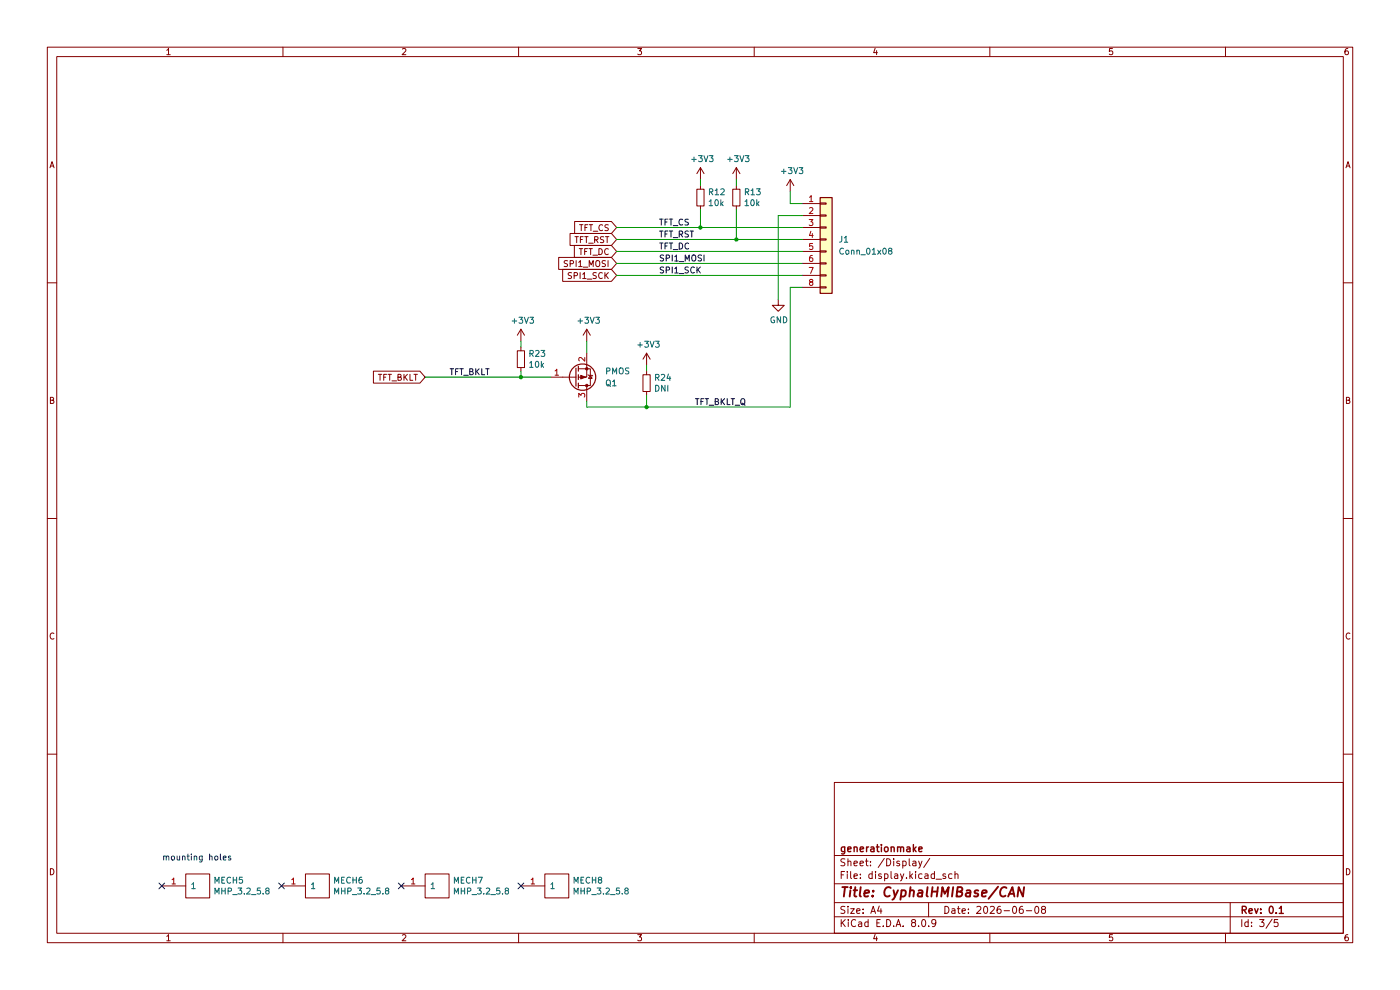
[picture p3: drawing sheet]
(kicad_sch
 (version 20231120)
 (generator "eeschema")
 (generator_version "8.0")
 (paper "A4")
 (title_block
  (title "CyphalHMIBase/CAN")
  (date "2026-06-08")
  (rev "0.1")
  (company "generationmake"))
 (lib_symbols
  (symbol "Connector_Generic:Conn_01x08"
   (pin_names
    (offset 1.016) hide) (exclude_from_sim no) (in_bom yes) (on_board yes)
   (property "Reference" "J" (at 0 10.16 0) (effects (font (size 1.27 1.27))))
   (property "Value" "Conn_01x08" (at 0 -12.7 0) (effects (font (size 1.27 1.27))))
   (property "Footprint" "" (at 0 0 0) (effects (font (size 1.27 1.27)) (hide yes)))
   (property "Datasheet" "~" (at 0 0 0) (effects (font (size 1.27 1.27)) (hide yes)))
   (property "Description" "Generic connector, single row, 01x08, script generated (kicad-library-utils/schlib/autogen/connector/)" (at 0 0 0) (effects (font (size 1.27 1.27)) (hide yes)))
   (symbol "Conn_01x08_1_1"
    (rectangle (start -1.27 -10.033) (end 0 -10.287) (stroke (width 0.1524) (type default)) (fill (type none)))
    (rectangle (start -1.27 -7.493) (end 0 -7.747) (stroke (width 0.1524) (type default)) (fill (type none)))
    (rectangle (start -1.27 -4.953) (end 0 -5.207) (stroke (width 0.1524) (type default)) (fill (type none)))
    (rectangle (start -1.27 -2.413) (end 0 -2.667) (stroke (width 0.1524) (type default)) (fill (type none)))
    (rectangle (start -1.27 0.127) (end 0 -0.127) (stroke (width 0.1524) (type default)) (fill (type none)))
    (rectangle (start -1.27 2.667) (end 0 2.413) (stroke (width 0.1524) (type default)) (fill (type none)))
    (rectangle (start -1.27 5.207) (end 0 4.953) (stroke (width 0.1524) (type default)) (fill (type none)))
    (rectangle (start -1.27 7.747) (end 0 7.493) (stroke (width 0.1524) (type default)) (fill (type none)))
    (rectangle (start -1.27 8.89) (end 1.27 -11.43) (stroke (width 0.254) (type default)) (fill (type background)))
    (pin passive line (at -5.08 7.62 0) (length 3.81) (name "Pin_1" (effects (font (size 1.27 1.27)))) (number "1" (effects (font (size 1.27 1.27)))))
    (pin passive line (at -5.08 5.08 0) (length 3.81) (name "Pin_2" (effects (font (size 1.27 1.27)))) (number "2" (effects (font (size 1.27 1.27)))))
    (pin passive line (at -5.08 2.54 0) (length 3.81) (name "Pin_3" (effects (font (size 1.27 1.27)))) (number "3" (effects (font (size 1.27 1.27)))))
    (pin passive line (at -5.08 0 0) (length 3.81) (name "Pin_4" (effects (font (size 1.27 1.27)))) (number "4" (effects (font (size 1.27 1.27)))))
    (pin passive line (at -5.08 -2.54 0) (length 3.81) (name "Pin_5" (effects (font (size 1.27 1.27)))) (number "5" (effects (font (size 1.27 1.27)))))
    (pin passive line (at -5.08 -5.08 0) (length 3.81) (name "Pin_6" (effects (font (size 1.27 1.27)))) (number "6" (effects (font (size 1.27 1.27)))))
    (pin passive line (at -5.08 -7.62 0) (length 3.81) (name "Pin_7" (effects (font (size 1.27 1.27)))) (number "7" (effects (font (size 1.27 1.27)))))
    (pin passive line (at -5.08 -10.16 0) (length 3.81) (name "Pin_8" (effects (font (size 1.27 1.27)))) (number "8" (effects (font (size 1.27 1.27)))))))
  (symbol "Device:Q_PMOS_GSD"
   (pin_names
    (offset 0) hide) (exclude_from_sim no) (in_bom yes) (on_board yes)
   (property "Reference" "Q" (at 5.08 1.27 0) (effects (font (size 1.27 1.27)) (justify left)))
   (property "Value" "Q_PMOS_GSD" (at 5.08 -1.27 0) (effects (font (size 1.27 1.27)) (justify left)))
   (property "Footprint" "" (at 5.08 2.54 0) (effects (font (size 1.27 1.27)) (hide yes)))
   (property "Datasheet" "~" (at 0 0 0) (effects (font (size 1.27 1.27)) (hide yes)))
   (property "Description" "P-MOSFET transistor, gate/source/drain" (at 0 0 0) (effects (font (size 1.27 1.27)) (hide yes)))
   (symbol "Q_PMOS_GSD_0_1"
    (polyline (pts (xy 0.254 0) (xy -2.54 0)) (stroke (width 0) (type default)) (fill (type none)))
    (polyline (pts (xy 0.254 1.905) (xy 0.254 -1.905)) (stroke (width 0.254) (type default)) (fill (type none)))
    (polyline (pts (xy 0.762 -1.27) (xy 0.762 -2.286)) (stroke (width 0.254) (type default)) (fill (type none)))
    (polyline (pts (xy 0.762 0.508) (xy 0.762 -0.508)) (stroke (width 0.254) (type default)) (fill (type none)))
    (polyline (pts (xy 0.762 2.286) (xy 0.762 1.27)) (stroke (width 0.254) (type default)) (fill (type none)))
    (polyline (pts (xy 2.54 2.54) (xy 2.54 1.778)) (stroke (width 0) (type default)) (fill (type none)))
    (polyline (pts (xy 2.54 -2.54) (xy 2.54 0) (xy 0.762 0)) (stroke (width 0) (type default)) (fill (type none)))
    (polyline (pts (xy 0.762 1.778) (xy 3.302 1.778) (xy 3.302 -1.778) (xy 0.762 -1.778)) (stroke (width 0) (type default)) (fill (type none)))
    (polyline (pts (xy 2.286 0) (xy 1.27 0.381) (xy 1.27 -0.381) (xy 2.286 0)) (stroke (width 0) (type default)) (fill (type outline)))
    (polyline (pts (xy 2.794 -0.508) (xy 2.921 -0.381) (xy 3.683 -0.381) (xy 3.81 -0.254)) (stroke (width 0) (type default)) (fill (type none)))
    (polyline (pts (xy 3.302 -0.381) (xy 2.921 0.254) (xy 3.683 0.254) (xy 3.302 -0.381)) (stroke (width 0) (type default)) (fill (type none)))
    (circle (center 1.651 0) (radius 2.794) (stroke (width 0.254) (type default)) (fill (type none)))
    (circle (center 2.54 -1.778) (radius 0.254) (stroke (width 0) (type default)) (fill (type outline)))
    (circle (center 2.54 1.778) (radius 0.254) (stroke (width 0) (type default)) (fill (type outline))))
   (symbol "Q_PMOS_GSD_1_1"
    (pin input line (at -5.08 0 0) (length 2.54) (name "G" (effects (font (size 1.27 1.27)))) (number "1" (effects (font (size 1.27 1.27)))))
    (pin passive line (at 2.54 -5.08 90) (length 2.54) (name "S" (effects (font (size 1.27 1.27)))) (number "2" (effects (font (size 1.27 1.27)))))
    (pin passive line (at 2.54 5.08 270) (length 2.54) (name "D" (effects (font (size 1.27 1.27)))) (number "3" (effects (font (size 1.27 1.27)))))))
  (symbol "Device:R_Small"
   (pin_numbers hide)
   (pin_names
    (offset 0.254) hide) (exclude_from_sim no) (in_bom yes) (on_board yes)
   (property "Reference" "R" (at 0.762 0.508 0) (effects (font (size 1.27 1.27)) (justify left)))
   (property "Value" "R_Small" (at 0.762 -1.016 0) (effects (font (size 1.27 1.27)) (justify left)))
   (property "Footprint" "" (at 0 0 0) (effects (font (size 1.27 1.27)) (hide yes)))
   (property "Datasheet" "~" (at 0 0 0) (effects (font (size 1.27 1.27)) (hide yes)))
   (property "Description" "Resistor, small symbol" (at 0 0 0) (effects (font (size 1.27 1.27)) (hide yes)))
   (symbol "R_Small_0_1"
    (rectangle (start -0.762 1.778) (end 0.762 -1.778) (stroke (width 0.2032) (type default)) (fill (type none))))
   (symbol "R_Small_1_1"
    (pin passive line (at 0 2.54 270) (length 0.762) (name "~" (effects (font (size 1.27 1.27)))) (number "1" (effects (font (size 1.27 1.27)))))
    (pin passive line (at 0 -2.54 90) (length 0.762) (name "~" (effects (font (size 1.27 1.27)))) (number "2" (effects (font (size 1.27 1.27)))))))
  (symbol "OpenCyphalPicoBase-rescue:+3.3V-power-supply"
   (power)
   (pin_names
    (offset 0)) (exclude_from_sim no) (in_bom yes) (on_board yes)
   (property "Reference" "#PWR" (at 0 -3.81 0) (effects (font (size 1.27 1.27)) (hide yes)))
   (property "Value" "+3.3V-power-supply" (at 0 3.556 0) (effects (font (size 1.27 1.27))))
   (property "Footprint" "" (at 0 0 0) (effects (font (size 1.27 1.27))))
   (property "Datasheet" "" (at 0 0 0) (effects (font (size 1.27 1.27))))
   (property "Description" "" (at 0 0 0) (effects (font (size 1.27 1.27)) (hide yes)))
   (symbol "+3.3V-power-supply_0_1"
    (polyline (pts (xy -0.762 1.27) (xy 0 2.54)) (stroke (width 0) (type default)) (fill (type none)))
    (polyline (pts (xy 0 0) (xy 0 2.54)) (stroke (width 0) (type default)) (fill (type none)))
    (polyline (pts (xy 0 2.54) (xy 0.762 1.27)) (stroke (width 0) (type default)) (fill (type none))))
   (symbol "+3.3V-power-supply_1_1"
    (pin power_in line (at 0 0 90) (length 0) hide (name "+3V3" (effects (font (size 1.27 1.27)))) (number "1" (effects (font (size 1.27 1.27)))))))
  (symbol "OpenCyphalPicoBase-rescue:GND-power-supply"
   (power)
   (pin_names
    (offset 0)) (exclude_from_sim no) (in_bom yes) (on_board yes)
   (property "Reference" "#PWR" (at 0 -6.35 0) (effects (font (size 1.27 1.27)) (hide yes)))
   (property "Value" "GND-power-supply" (at 0 -3.81 0) (effects (font (size 1.27 1.27))))
   (property "Footprint" "" (at 0 0 0) (effects (font (size 1.27 1.27))))
   (property "Datasheet" "" (at 0 0 0) (effects (font (size 1.27 1.27))))
   (property "Description" "" (at 0 0 0) (effects (font (size 1.27 1.27)) (hide yes)))
   (symbol "GND-power-supply_0_1"
    (polyline (pts (xy 0 0) (xy 0 -1.27) (xy 1.27 -1.27) (xy 0 -2.54) (xy -1.27 -1.27) (xy 0 -1.27)) (stroke (width 0) (type default)) (fill (type none))))
   (symbol "GND-power-supply_1_1"
    (pin power_in line (at 0 0 270) (length 0) hide (name "GND" (effects (font (size 1.27 1.27)))) (number "1" (effects (font (size 1.27 1.27)))))))
  (symbol "OpenCyphalPicoBase-rescue:MHP_3.2_5.8-MECH_mounting-holes"
   (pin_names
    (offset 1.016)) (exclude_from_sim no) (in_bom yes) (on_board yes)
   (property "Reference" "MECH" (at 0 3.81 0) (effects (font (size 1.27 1.27))))
   (property "Value" "MHP_3.2_5.8-MECH_mounting-holes" (at 1.27 -3.81 0) (effects (font (size 1.27 1.27))))
   (property "Footprint" "MECH_mounting_holes:MHP_3.2_5.8" (at -2.54 1.27 0) (effects (font (size 1.27 1.27)) (hide yes)))
   (property "Datasheet" "" (at 0 0 0) (effects (font (size 1.27 1.27)) (hide yes)))
   (property "Description" "" (at 0 0 0) (effects (font (size 1.27 1.27)) (hide yes)))
   (symbol "MHP_3.2_5.8-MECH_mounting-holes_1_1"
    (rectangle (start -2.54 2.54) (end 2.54 -2.54) (stroke (width 0) (type default)) (fill (type none)))
    (pin bidirectional line (at -7.62 0 0) (length 5.08) (name "1" (effects (font (size 1.27 1.27)))) (number "1" (effects (font (size 1.27 1.27))))))))
 (junction
  (at 148.59 48.26)
  (diameter 0)
  (color 0 0 0 0))
 (junction
  (at 137.16 86.36)
  (diameter 0)
  (color 0 0 0 0))
 (junction
  (at 110.49 80.01)
  (diameter 0)
  (color 0 0 0 0))
 (junction
  (at 156.21 50.8)
  (diameter 0)
  (color 0 0 0 0))
 (no_connect
  (at 59.69 187.96))
 (no_connect
  (at 34.29 187.96))
 (no_connect
  (at 85.09 187.96))
 (no_connect
  (at 110.49 187.96))
 (wire
  (pts (xy 110.49 80.01) (xy 116.84 80.01))
  (stroke (width 0) (type default)))
 (wire
  (pts (xy 110.49 72.39) (xy 110.49 73.66))
  (stroke (width 0) (type default)))
 (wire
  (pts (xy 167.64 86.36) (xy 167.64 60.96))
  (stroke (width 0) (type default)))
 (wire
  (pts (xy 130.81 53.34) (xy 170.18 53.34))
  (stroke (width 0) (type default)))
 (wire
  (pts (xy 90.17 80.01) (xy 110.49 80.01))
  (stroke (width 0) (type default)))
 (wire
  (pts (xy 130.81 55.88) (xy 170.18 55.88))
  (stroke (width 0) (type default)))
 (wire
  (pts (xy 110.49 78.74) (xy 110.49 80.01))
  (stroke (width 0) (type default)))
 (wire
  (pts (xy 124.46 86.36) (xy 137.16 86.36))
  (stroke (width 0) (type default)))
 (wire
  (pts (xy 165.1 45.72) (xy 165.1 63.5))
  (stroke (width 0) (type default)))
 (wire
  (pts (xy 148.59 38.1) (xy 148.59 39.37))
  (stroke (width 0) (type default)))
 (wire
  (pts (xy 156.21 44.45) (xy 156.21 50.8))
  (stroke (width 0) (type default)))
 (wire
  (pts (xy 137.16 83.82) (xy 137.16 86.36))
  (stroke (width 0) (type default)))
 (wire
  (pts (xy 167.64 43.18) (xy 167.64 40.64))
  (stroke (width 0) (type default)))
 (wire
  (pts (xy 124.46 72.39) (xy 124.46 74.93))
  (stroke (width 0) (type default)))
 (wire
  (pts (xy 170.18 60.96) (xy 167.64 60.96))
  (stroke (width 0) (type default)))
 (wire
  (pts (xy 137.16 86.36) (xy 167.64 86.36))
  (stroke (width 0) (type default)))
 (wire
  (pts (xy 156.21 50.8) (xy 170.18 50.8))
  (stroke (width 0) (type default)))
 (wire
  (pts (xy 124.46 85.09) (xy 124.46 86.36))
  (stroke (width 0) (type default)))
 (wire
  (pts (xy 130.81 58.42) (xy 170.18 58.42))
  (stroke (width 0) (type default)))
 (wire
  (pts (xy 156.21 38.1) (xy 156.21 39.37))
  (stroke (width 0) (type default)))
 (wire
  (pts (xy 130.81 50.8) (xy 156.21 50.8))
  (stroke (width 0) (type default)))
 (wire
  (pts (xy 170.18 43.18) (xy 167.64 43.18))
  (stroke (width 0) (type default)))
 (wire
  (pts (xy 148.59 48.26) (xy 170.18 48.26))
  (stroke (width 0) (type default)))
 (wire
  (pts (xy 130.81 48.26) (xy 148.59 48.26))
  (stroke (width 0) (type default)))
 (wire
  (pts (xy 170.18 45.72) (xy 165.1 45.72))
  (stroke (width 0) (type default)))
 (wire
  (pts (xy 148.59 44.45) (xy 148.59 48.26))
  (stroke (width 0) (type default)))
 (wire
  (pts (xy 137.16 77.47) (xy 137.16 78.74))
  (stroke (width 0) (type default)))
 (text "mounting holes"
  (exclude_from_sim no)
  (at 34.29 182.88 0)
  (effects (font (size 1.27 1.27)) (justify left bottom)))
 (label "SPI1_MOSI"
  (at 139.7 55.88 0)
  (effects (font (size 1.27 1.27)) (justify left bottom)))
 (label "TFT_CS"
  (at 139.7 48.26 0)
  (effects (font (size 1.27 1.27)) (justify left bottom)))
 (label "TFT_DC"
  (at 139.7 53.34 0)
  (effects (font (size 1.27 1.27)) (justify left bottom)))
 (label "TFT_BKLT"
  (at 95.25 80.01 0)
  (effects (font (size 1.27 1.27)) (justify left bottom)))
 (label "SPI1_SCK"
  (at 139.7 58.42 0)
  (effects (font (size 1.27 1.27)) (justify left bottom)))
 (label "TFT_RST"
  (at 139.7 50.8 0)
  (effects (font (size 1.27 1.27)) (justify left bottom)))
 (label "TFT_BKLT_Q"
  (at 147.32 86.36 0)
  (effects (font (size 1.27 1.27)) (justify left bottom)))
 (global_label "TFT_DC"
  (shape input)
  (at 130.81 53.34 180)
  (fields_autoplaced yes)
  (effects (font (size 1.27 1.27)) (justify right))
  (property "Intersheetrefs" "${INTERSHEET_REFS}" (at 121.9476 53.34 0) (effects (font (size 1.27 1.27)) (justify right) (hide yes)))
  (property "Referenzen zwischen Schaltplänen" "${INTERSHEET_REFS}" (at 130.81 55.1752 0) (effects (font (size 1.27 1.27)) (justify right) (hide yes))))
 (global_label "TFT_CS"
  (shape input)
  (at 130.81 48.26 180)
  (fields_autoplaced yes)
  (effects (font (size 1.27 1.27)) (justify right))
  (property "Intersheetrefs" "${INTERSHEET_REFS}" (at 122.0081 48.26 0) (effects (font (size 1.27 1.27)) (justify right) (hide yes)))
  (property "Referenzen zwischen Schaltplänen" "${INTERSHEET_REFS}" (at 130.81 50.0952 0) (effects (font (size 1.27 1.27)) (justify right) (hide yes))))
 (global_label "TFT_BKLT"
  (shape input)
  (at 90.17 80.01 180)
  (fields_autoplaced yes)
  (effects (font (size 1.27 1.27)) (justify right))
  (property "Intersheetrefs" "${INTERSHEET_REFS}" (at 79.3119 80.01 0) (effects (font (size 1.27 1.27)) (justify right) (hide yes)))
  (property "Referenzen zwischen Schaltplänen" "${INTERSHEET_REFS}" (at 90.17 81.8452 0) (effects (font (size 1.27 1.27)) (justify right) (hide yes))))
 (global_label "TFT_RST"
  (shape input)
  (at 130.81 50.8 180)
  (fields_autoplaced yes)
  (effects (font (size 1.27 1.27)) (justify right))
  (property "Intersheetrefs" "${INTERSHEET_REFS}" (at 121.0405 50.8 0) (effects (font (size 1.27 1.27)) (justify right) (hide yes)))
  (property "Referenzen zwischen Schaltplänen" "${INTERSHEET_REFS}" (at 130.81 52.6352 0) (effects (font (size 1.27 1.27)) (justify right) (hide yes))))
 (global_label "SPI1_SCK"
  (shape input)
  (at 130.81 58.42 180)
  (fields_autoplaced yes)
  (effects (font (size 1.27 1.27)) (justify right))
  (property "Intersheetrefs" "${INTERSHEET_REFS}" (at 119.4681 58.42 0) (effects (font (size 1.27 1.27)) (justify right) (hide yes)))
  (property "Referenzen zwischen Schaltplänen" "${INTERSHEET_REFS}" (at 130.81 60.2552 0) (effects (font (size 1.27 1.27)) (justify right) (hide yes))))
 (global_label "SPI1_MOSI"
  (shape input)
  (at 130.81 55.88 180)
  (fields_autoplaced yes)
  (effects (font (size 1.27 1.27)) (justify right))
  (property "Intersheetrefs" "${INTERSHEET_REFS}" (at 118.6214 55.88 0) (effects (font (size 1.27 1.27)) (justify right) (hide yes)))
  (property "Referenzen zwischen Schaltplänen" "${INTERSHEET_REFS}" (at 130.81 57.7152 0) (effects (font (size 1.27 1.27)) (justify right) (hide yes))))
 (symbol
  (lib_id "OpenCyphalPicoBase-rescue:MHP_3.2_5.8-MECH_mounting-holes")
  (at 41.91 187.96 0)
  (unit 1)
  (exclude_from_sim no)
  (in_bom no)
  (on_board yes)
  (dnp no)
  (property "Reference" "MECH5" (at 45.1612 186.7916 0) (effects (font (size 1.27 1.27)) (justify left)))
  (property "Value" "MHP_3.2_5.8" (at 45.1612 189.103 0) (effects (font (size 1.27 1.27)) (justify left)))
  (property "Footprint" "MountingHole:MountingHole_3.2mm_M3_ISO14580_Pad" (at 39.37 186.69 0) (effects (font (size 1.27 1.27)) (hide yes)))
  (property "Datasheet" "" (at 41.91 187.96 0) (effects (font (size 1.27 1.27)) (hide yes)))
  (property "Description" "" (at 41.91 187.96 0) (effects (font (size 1.27 1.27)) (hide yes)))
  (pin "1"))
 (symbol
  (lib_id "OpenCyphalPicoBase-rescue:MHP_3.2_5.8-MECH_mounting-holes")
  (at 67.31 187.96 0)
  (unit 1)
  (exclude_from_sim no)
  (in_bom no)
  (on_board yes)
  (dnp no)
  (property "Reference" "MECH6" (at 70.5612 186.7916 0) (effects (font (size 1.27 1.27)) (justify left)))
  (property "Value" "MHP_3.2_5.8" (at 70.5612 189.103 0) (effects (font (size 1.27 1.27)) (justify left)))
  (property "Footprint" "MountingHole:MountingHole_3.2mm_M3_ISO14580_Pad" (at 64.77 186.69 0) (effects (font (size 1.27 1.27)) (hide yes)))
  (property "Datasheet" "" (at 67.31 187.96 0) (effects (font (size 1.27 1.27)) (hide yes)))
  (property "Description" "" (at 67.31 187.96 0) (effects (font (size 1.27 1.27)) (hide yes)))
  (pin "1"))
 (symbol
  (lib_id "Device:R_Small")
  (at 148.59 41.91 0)
  (unit 1)
  (exclude_from_sim no)
  (in_bom yes)
  (on_board yes)
  (dnp no)
  (property "Reference" "R12" (at 150.0886 40.7416 0) (effects (font (size 1.27 1.27)) (justify left)))
  (property "Value" "10k" (at 150.0886 43.053 0) (effects (font (size 1.27 1.27)) (justify left)))
  (property "Footprint" "Resistor_SMD:R_0603_1608Metric" (at 148.59 45.72 0) (effects (font (size 1.27 1.27)) (hide yes)))
  (property "Datasheet" "" (at 148.59 41.91 0) (effects (font (size 1.27 1.27))))
  (property "Description" "" (at 148.59 41.91 0) (effects (font (size 1.27 1.27)) (hide yes)))
  (property "LCSC" "C25804" (at 148.59 41.91 0) (effects (font (size 1.27 1.27)) (hide yes)))
  (pin "1")
  (pin "2"))
 (symbol
  (lib_id "OpenCyphalPicoBase-rescue:+3.3V-power-supply")
  (at 124.46 72.39 0)
  (unit 1)
  (exclude_from_sim no)
  (in_bom yes)
  (on_board yes)
  (dnp no)
  (property "Reference" "#PWR59" (at 124.46 76.2 0) (effects (font (size 1.27 1.27)) (hide yes)))
  (property "Value" "+3V3" (at 124.841 67.9958 0) (effects (font (size 1.27 1.27))))
  (property "Footprint" "" (at 124.46 72.39 0) (effects (font (size 1.27 1.27))))
  (property "Datasheet" "" (at 124.46 72.39 0) (effects (font (size 1.27 1.27))))
  (property "Description" "" (at 124.46 72.39 0) (effects (font (size 1.27 1.27)) (hide yes)))
  (pin "1"))
 (symbol
  (lib_id "Device:R_Small")
  (at 156.21 41.91 0)
  (unit 1)
  (exclude_from_sim no)
  (in_bom yes)
  (on_board yes)
  (dnp no)
  (property "Reference" "R13" (at 157.7086 40.7416 0) (effects (font (size 1.27 1.27)) (justify left)))
  (property "Value" "10k" (at 157.7086 43.053 0) (effects (font (size 1.27 1.27)) (justify left)))
  (property "Footprint" "Resistor_SMD:R_0603_1608Metric" (at 156.21 45.72 0) (effects (font (size 1.27 1.27)) (hide yes)))
  (property "Datasheet" "" (at 156.21 41.91 0) (effects (font (size 1.27 1.27))))
  (property "Description" "" (at 156.21 41.91 0) (effects (font (size 1.27 1.27)) (hide yes)))
  (property "LCSC" "C25804" (at 156.21 41.91 0) (effects (font (size 1.27 1.27)) (hide yes)))
  (pin "1")
  (pin "2"))
 (symbol
  (lib_id "Device:Q_PMOS_GSD")
  (at 121.92 80.01 0)
  (mirror x)
  (unit 1)
  (exclude_from_sim no)
  (in_bom yes)
  (on_board yes)
  (dnp no)
  (property "Reference" "Q1" (at 128.27 81.2801 0) (effects (font (size 1.27 1.27)) (justify left)))
  (property "Value" "PMOS" (at 128.27 78.7401 0) (effects (font (size 1.27 1.27)) (justify left)))
  (property "Footprint" "Package_TO_SOT_SMD:SOT-23" (at 127 82.55 0) (effects (font (size 1.27 1.27)) (hide yes)))
  (property "Datasheet" "~" (at 121.92 80.01 0) (effects (font (size 1.27 1.27)) (hide yes)))
  (property "Description" "P-MOSFET transistor, gate/source/drain" (at 121.92 80.01 0) (effects (font (size 1.27 1.27)) (hide yes)))
  (property "Sim.Device" "PMOS" (at 121.92 62.865 0) (effects (font (size 1.27 1.27)) (hide yes)))
  (property "Sim.Type" "VDMOS" (at 121.92 60.96 0) (effects (font (size 1.27 1.27)) (hide yes)))
  (property "Sim.Pins" "1=D 2=G 3=S" (at 121.92 64.77 0) (effects (font (size 1.27 1.27)) (hide yes)))
  (pin "1")
  (pin "2")
  (pin "3"))
 (symbol
  (lib_id "OpenCyphalPicoBase-rescue:+3.3V-power-supply")
  (at 137.16 77.47 0)
  (unit 1)
  (exclude_from_sim no)
  (in_bom yes)
  (on_board yes)
  (dnp no)
  (property "Reference" "#PWR60" (at 137.16 81.28 0) (effects (font (size 1.27 1.27)) (hide yes)))
  (property "Value" "+3V3" (at 137.541 73.0758 0) (effects (font (size 1.27 1.27))))
  (property "Footprint" "" (at 137.16 77.47 0) (effects (font (size 1.27 1.27))))
  (property "Datasheet" "" (at 137.16 77.47 0) (effects (font (size 1.27 1.27))))
  (property "Description" "" (at 137.16 77.47 0) (effects (font (size 1.27 1.27)) (hide yes)))
  (pin "1"))
 (symbol
  (lib_id "OpenCyphalPicoBase-rescue:MHP_3.2_5.8-MECH_mounting-holes")
  (at 118.11 187.96 0)
  (unit 1)
  (exclude_from_sim no)
  (in_bom no)
  (on_board yes)
  (dnp no)
  (property "Reference" "MECH8" (at 121.3612 186.7916 0) (effects (font (size 1.27 1.27)) (justify left)))
  (property "Value" "MHP_3.2_5.8" (at 121.3612 189.103 0) (effects (font (size 1.27 1.27)) (justify left)))
  (property "Footprint" "MountingHole:MountingHole_3.2mm_M3_ISO14580_Pad" (at 115.57 186.69 0) (effects (font (size 1.27 1.27)) (hide yes)))
  (property "Datasheet" "" (at 118.11 187.96 0) (effects (font (size 1.27 1.27)) (hide yes)))
  (property "Description" "" (at 118.11 187.96 0) (effects (font (size 1.27 1.27)) (hide yes)))
  (pin "1"))
 (symbol
  (lib_id "OpenCyphalPicoBase-rescue:+3.3V-power-supply")
  (at 156.21 38.1 0)
  (unit 1)
  (exclude_from_sim no)
  (in_bom yes)
  (on_board yes)
  (dnp no)
  (property "Reference" "#PWR43" (at 156.21 41.91 0) (effects (font (size 1.27 1.27)) (hide yes)))
  (property "Value" "+3V3" (at 156.591 33.7058 0) (effects (font (size 1.27 1.27))))
  (property "Footprint" "" (at 156.21 38.1 0) (effects (font (size 1.27 1.27))))
  (property "Datasheet" "" (at 156.21 38.1 0) (effects (font (size 1.27 1.27))))
  (property "Description" "" (at 156.21 38.1 0) (effects (font (size 1.27 1.27)) (hide yes)))
  (pin "1"))
 (symbol
  (lib_id "Device:R_Small")
  (at 110.49 76.2 0)
  (unit 1)
  (exclude_from_sim no)
  (in_bom yes)
  (on_board yes)
  (dnp no)
  (property "Reference" "R23" (at 111.9886 75.0316 0) (effects (font (size 1.27 1.27)) (justify left)))
  (property "Value" "10k" (at 111.9886 77.343 0) (effects (font (size 1.27 1.27)) (justify left)))
  (property "Footprint" "Resistor_SMD:R_0603_1608Metric" (at 110.49 80.01 0) (effects (font (size 1.27 1.27)) (hide yes)))
  (property "Datasheet" "" (at 110.49 76.2 0) (effects (font (size 1.27 1.27))))
  (property "Description" "" (at 110.49 76.2 0) (effects (font (size 1.27 1.27)) (hide yes)))
  (property "LCSC" "C25804" (at 110.49 76.2 0) (effects (font (size 1.27 1.27)) (hide yes)))
  (pin "1")
  (pin "2"))
 (symbol
  (lib_id "OpenCyphalPicoBase-rescue:+3.3V-power-supply")
  (at 167.64 40.64 0)
  (unit 1)
  (exclude_from_sim no)
  (in_bom yes)
  (on_board yes)
  (dnp no)
  (property "Reference" "#PWR45" (at 167.64 44.45 0) (effects (font (size 1.27 1.27)) (hide yes)))
  (property "Value" "+3V3" (at 168.021 36.2458 0) (effects (font (size 1.27 1.27))))
  (property "Footprint" "" (at 167.64 40.64 0) (effects (font (size 1.27 1.27))))
  (property "Datasheet" "" (at 167.64 40.64 0) (effects (font (size 1.27 1.27))))
  (property "Description" "" (at 167.64 40.64 0) (effects (font (size 1.27 1.27)) (hide yes)))
  (pin "1"))
 (symbol
  (lib_id "OpenCyphalPicoBase-rescue:+3.3V-power-supply")
  (at 110.49 72.39 0)
  (unit 1)
  (exclude_from_sim no)
  (in_bom yes)
  (on_board yes)
  (dnp no)
  (property "Reference" "#PWR58" (at 110.49 76.2 0) (effects (font (size 1.27 1.27)) (hide yes)))
  (property "Value" "+3V3" (at 110.871 67.9958 0) (effects (font (size 1.27 1.27))))
  (property "Footprint" "" (at 110.49 72.39 0) (effects (font (size 1.27 1.27))))
  (property "Datasheet" "" (at 110.49 72.39 0) (effects (font (size 1.27 1.27))))
  (property "Description" "" (at 110.49 72.39 0) (effects (font (size 1.27 1.27)) (hide yes)))
  (pin "1"))
 (symbol
  (lib_id "OpenCyphalPicoBase-rescue:+3.3V-power-supply")
  (at 148.59 38.1 0)
  (unit 1)
  (exclude_from_sim no)
  (in_bom yes)
  (on_board yes)
  (dnp no)
  (property "Reference" "#PWR42" (at 148.59 41.91 0) (effects (font (size 1.27 1.27)) (hide yes)))
  (property "Value" "+3V3" (at 148.971 33.7058 0) (effects (font (size 1.27 1.27))))
  (property "Footprint" "" (at 148.59 38.1 0) (effects (font (size 1.27 1.27))))
  (property "Datasheet" "" (at 148.59 38.1 0) (effects (font (size 1.27 1.27))))
  (property "Description" "" (at 148.59 38.1 0) (effects (font (size 1.27 1.27)) (hide yes)))
  (pin "1"))
 (symbol
  (lib_id "OpenCyphalPicoBase-rescue:GND-power-supply")
  (at 165.1 63.5 0)
  (unit 1)
  (exclude_from_sim no)
  (in_bom yes)
  (on_board yes)
  (dnp no)
  (property "Reference" "#PWR44" (at 165.1 69.85 0) (effects (font (size 1.27 1.27)) (hide yes)))
  (property "Value" "GND" (at 165.227 67.8942 0) (effects (font (size 1.27 1.27))))
  (property "Footprint" "" (at 165.1 63.5 0) (effects (font (size 1.27 1.27))))
  (property "Datasheet" "" (at 165.1 63.5 0) (effects (font (size 1.27 1.27))))
  (property "Description" "" (at 165.1 63.5 0) (effects (font (size 1.27 1.27)) (hide yes)))
  (pin "1"))
 (symbol
  (lib_id "OpenCyphalPicoBase-rescue:MHP_3.2_5.8-MECH_mounting-holes")
  (at 92.71 187.96 0)
  (unit 1)
  (exclude_from_sim no)
  (in_bom no)
  (on_board yes)
  (dnp no)
  (property "Reference" "MECH7" (at 95.9612 186.7916 0) (effects (font (size 1.27 1.27)) (justify left)))
  (property "Value" "MHP_3.2_5.8" (at 95.9612 189.103 0) (effects (font (size 1.27 1.27)) (justify left)))
  (property "Footprint" "MountingHole:MountingHole_3.2mm_M3_ISO14580_Pad" (at 90.17 186.69 0) (effects (font (size 1.27 1.27)) (hide yes)))
  (property "Datasheet" "" (at 92.71 187.96 0) (effects (font (size 1.27 1.27)) (hide yes)))
  (property "Description" "" (at 92.71 187.96 0) (effects (font (size 1.27 1.27)) (hide yes)))
  (pin "1"))
 (symbol
  (lib_id "Device:R_Small")
  (at 137.16 81.28 0)
  (unit 1)
  (exclude_from_sim no)
  (in_bom yes)
  (on_board yes)
  (dnp no)
  (property "Reference" "R24" (at 138.6586 80.1116 0) (effects (font (size 1.27 1.27)) (justify left)))
  (property "Value" "DNI" (at 138.6586 82.423 0) (effects (font (size 1.27 1.27)) (justify left)))
  (property "Footprint" "Resistor_SMD:R_0603_1608Metric" (at 137.16 85.09 0) (effects (font (size 1.27 1.27)) (hide yes)))
  (property "Datasheet" "" (at 137.16 81.28 0) (effects (font (size 1.27 1.27))))
  (property "Description" "" (at 137.16 81.28 0) (effects (font (size 1.27 1.27)) (hide yes)))
  (property "LCSC" "C25804" (at 137.16 81.28 0) (effects (font (size 1.27 1.27)) (hide yes)))
  (pin "1")
  (pin "2"))
 (symbol
  (lib_id "Connector_Generic:Conn_01x08")
  (at 175.26 50.8 0)
  (unit 1)
  (exclude_from_sim no)
  (in_bom yes)
  (on_board yes)
  (dnp no)
  (fields_autoplaced yes)
  (property "Reference" "J1" (at 177.8 50.7999 0) (effects (font (size 1.27 1.27)) (justify left)))
  (property "Value" "Conn_01x08" (at 177.8 53.3399 0) (effects (font (size 1.27 1.27)) (justify left)))
  (property "Footprint" "Connector_PinHeader_2.54mm:PinHeader_1x08_P2.54mm_Vertical" (at 175.26 50.8 0) (effects (font (size 1.27 1.27)) (hide yes)))
  (property "Datasheet" "~" (at 175.26 50.8 0) (effects (font (size 1.27 1.27)) (hide yes)))
  (property "Description" "Generic connector, single row, 01x08, script generated (kicad-library-utils/schlib/autogen/connector/)" (at 175.26 50.8 0) (effects (font (size 1.27 1.27)) (hide yes)))
  (pin "8")
  (pin "3")
  (pin "2")
  (pin "1")
  (pin "7")
  (pin "6")
  (pin "5")
  (pin "4")))
